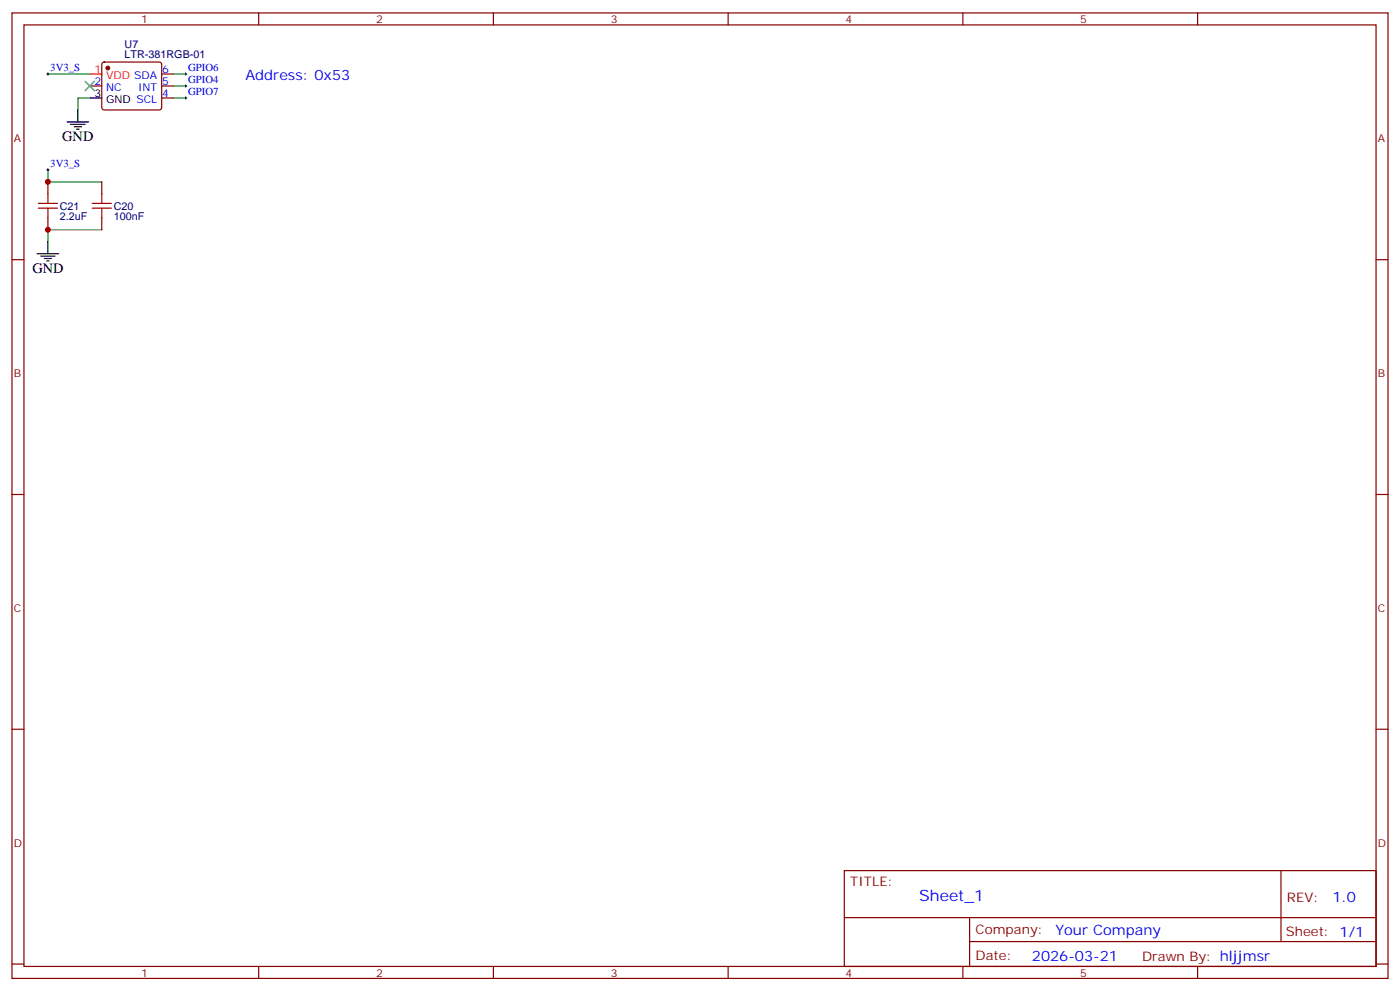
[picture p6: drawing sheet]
<svg xmlns="http://www.w3.org/2000/svg" width="412mm" height="292mm" viewBox="0 0 412 292" stroke-linecap="round" stroke-linejoin="round" font-family="sans-serif">
<g fill="none" stroke="#870000" stroke-width=".35">
<path d="M3.5 3.8h405.4v284.3h-405.4zM7.1 7.3h398.2v277.3h-398.2zM30.2 18.5l.5-.2h16.2l.5 .2 .2 .5v12.7l-.2 .5-.5 .2h-16.2l-.5-.2-.2-.5v-12.7zM76.2 3.8v3.5M145.3 3.8v3.5M214.5 3.8v3.5M283.6 3.8v3.5M352.8 3.8v3.5M26.5 25.3h3.5M47.6 21.8h3.6M47.6 25.3h3.6M47.6 28.9h3.6"/>
<path d="M14.1 53.6v3.5M30 53.6v3.5M3.5 76.5h3.6M14.1 64.1v3.6M30 64.1v3.6M405.3 76.5h3.6M3.5 145.6h3.6M405.3 145.6h3.6M3.5 214.8h3.6M405.3 214.8h3.6M248.7 256.4h156.6v28.2h-156.6zM377.3 256.4v20.9"/>
<path d="M248.7 270.2h156.5M285.6 277.3h119.6M285.6 270.2v14.2M3.5 283.9h3.6M76.2 284.6v3.5M145.3 284.6v3.5M214.5 284.6v3.5M283.6 284.6v3.5M352.8 284.6v3.5M405.3 283.9h3.6"/>
</g>
<path d="M19.8 35.9h6.3M20.8 36.6h4.2M21.9 37.3h2.1M22.6 38h.7M22.9 32.4v3.5M26.5 28.9h3.5M10.9 74.7h6.4M12 75.4h4.2M13.1 76.1h2.1M13.8 76.8h.7M14.1 71.2v3.5" fill="none" stroke="#000" stroke-width=".35"/>
<path d="M26.5 21.8h3.5" fill="none" stroke="#f00" stroke-width=".35"/>
<circle cx="31.7" cy="20" r=".53" fill="#870000" stroke="#870000" stroke-width=".35"/>
<path d="M13.8 21.8h.7M14.1 21.4v.8M54.3 21.8h.7M54.3 28.9h.7M54.3 25.3h.7M54.7 21.4v.8M54.7 25v.7M54.7 28.5v.7M13.8 50h.7M14.1 49.7v.7" fill="none" stroke="#000" stroke-width=".29"/>
<path d="M14.1 21.8h12.4M26.5 28.9h-3.6v3.5M51.2 21.8h3.5M51.2 28.9h3.5M51.2 25.3h3.5M14.1 50v3.6h15.9M30 67.7h-15.9v3.5" fill="none" stroke="#008700" stroke-width=".35"/>
<path d="M25 23.9l2.9 2.8M27.9 23.9l-2.9 2.8" fill="none" stroke="#3c3" stroke-width=".35"/>
<path d="M11.3 59.9h5.6M14.1 57.1v2.8M27.2 59.9h5.6M30 57.1v2.8M11.3 61.3h5.6M14.1 61.3v2.8M27.2 61.3h5.6M30 61.3v2.8" fill="none" stroke="#a10000" stroke-width=".35"/>
<g fill="#c00">
<circle cx="14.1" cy="53.6" r=".88"/>
<circle cx="14.1" cy="67.7" r=".88"/>
</g>
<text font-size="4.6" fill="#00f" x="270.8" y="265.4">Sheet_1</text>
<g font-size="4.2" fill="#00f">
<text x="72.3" y="23.6">Address: 0x53</text>
<text x="392.5" y="265.7">1.0</text>
<text x="310.9" y="275.2">Your Company</text>
<text x="304" y="283">2026-03-21</text>
</g>
<g font-size="4.2">
<text x="18.3" y="41.6">GND</text>
<text x="9.5" y="80.4">GND</text>
</g>
<g font-size="3.9" fill="#800">
<text x="250.5" y="261">TITLE:</text>
<text x="379.1" y="265.7">REV:</text>
<text x="287.4" y="275.2">Company:</text>
<text x="378.7" y="275.8">Sheet: 1/1</text>
<text x="287.4" y="282.9">Date:</text>
<text x="336.4" y="282.9">Drawn By: hljjmsr</text>
</g>
<g font-size="3.2" fill="#800">
<text x="41.6" y="6.8">1</text>
<text x="110.8" y="6.8">2</text>
<text x="179.9" y="6.8">3</text>
<text x="249.1" y="6.8">4</text>
<text x="318.2" y="6.8">5</text>
<text x="4.1" y="41.9">A</text>
<text x="405.9" y="41.9">A</text>
<text x="4.1" y="111.1">B</text>
<text x="405.9" y="111.1">B</text>
<text x="4.1" y="180.2">C</text>
<text x="405.9" y="180.2">C</text>
<text x="4.1" y="249.3">D</text>
<text x="405.9" y="249.3">D</text>
<text x="41.6" y="287.6">1</text>
<text x="110.8" y="287.6">2</text>
<text x="179.9" y="287.6">3</text>
<text x="249.1" y="287.6">4</text>
<text x="318.2" y="287.6">5</text>
</g>
<g font-size="3.2" fill="#000080">
<text x="36.7" y="17.1">LTR-381RGB-01</text>
<text x="36.7" y="14">U7</text>
<text x="17.6" y="64.9">2.2uF</text>
<text x="17.6" y="61.7">C21</text>
<text x="33.5" y="64.9">100nF</text>
<text x="33.5" y="61.7">C20</text>
</g>
<g font-size="3.2" fill="#00f">
<text x="14.8" y="20.9">3V3_S</text>
<text x="47.8" y="21.4">6</text>
<text x="55.4" y="20.9">GPIO6</text>
<text x="27.8" y="25">2</text>
<text x="31.3" y="26.7">NC</text>
<text x="40.7" y="26.7">INT</text>
<text x="47.8" y="25">5</text>
<text x="47.8" y="28.5">4</text>
<text x="55.4" y="28">GPIO7</text>
<text x="55.4" y="24.4">GPIO4</text>
<text x="14.8" y="49.1">3V3_S</text>
</g>
<g font-size="3.2" fill="#f00">
<text x="27.8" y="21.4">1</text>
<text x="31.3" y="23.2">VDD SDA</text>
</g>
<g font-size="3.2">
<text x="27.8" y="28.5">3</text>
<text x="31.3" y="30.3">GND SCL</text>
</g>
</svg>
